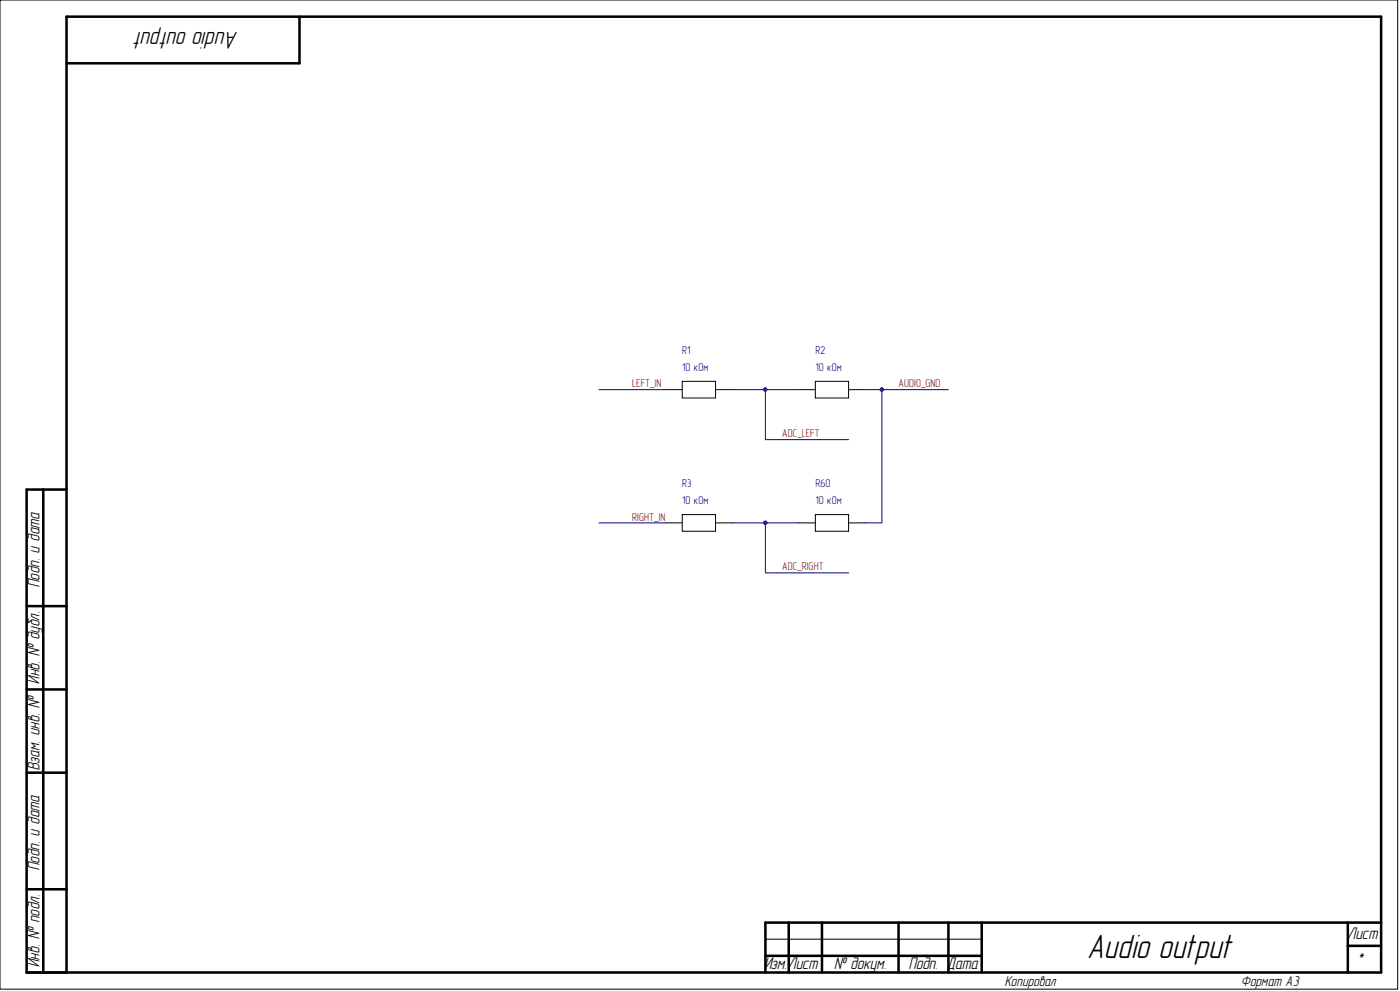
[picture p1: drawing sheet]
<svg xmlns="http://www.w3.org/2000/svg" width="420mm" height="297mm" viewBox="0 0 420 297" stroke-linecap="round" stroke-linejoin="round" font-family="sans-serif">
<g fill="none" stroke="#000" stroke-width=".76">
<path d="M89.8 5v14h-69.9M13 146.7v144.8M19.9 146.7h-11.9v144.8h406.1v-286.5h-394.2v286.5M8 181.7h11.9M8 206.7h11.9M8 231.6h11.9M8 266.5h11.9M236.5 276.5v15M246.5 276.5v15M269.4 276.5v15M284.4 276.5v15M294.4 276.5v15"/>
<path d="M404.2 276.5v15M414.1 276.5h-184.6v15M229.5 286.5h64.9M404.2 283.5h9.9"/>
</g>
<g fill="none" stroke="#000" stroke-width=".3">
<path d="M0 0h419.1v296.5h-419.1zM199.6 116.8h5M204.6 114.3h10v5h-10zM214.6 116.8h4.9M239.5 116.8h5M244.5 114.3h10v5h-10zM254.5 116.8h5M199.6 156.7h5M204.6 154.2h10v5h-10zM214.6 156.7h4.9M239.5 156.7h5M244.5 154.2h10v5h-10z"/>
<path d="M254.5 156.7h5M229.5 281.5h64.9"/>
</g>
<path d="M179.6 116.8h20M219.5 116.8h20M229.5 116.8v15h25M259.5 116.8h24.9M264.4 116.8v39.9h-4.9M179.6 156.7h20M219.5 156.7h20M229.5 156.7v15h25" fill="none" stroke="#000080" stroke-width=".3"/>
<g fill="#000080" stroke="#000080" stroke-width=".3">
<circle cx="229.5" cy="116.8" r=".47"/>
<circle cx="229.5" cy="156.7" r=".47"/>
<circle cx="264.4" cy="116.8" r=".47"/>
</g>
<text font-size="10.1" x="326.5" y="287.3">Audio output</text>
<text font-size="7.3" x="71" y="9.6" transform="rotate(-180 71 9.6)">Audio output</text>
<g font-size="5.1">
<text x="11.8" y="176.1" transform="rotate(-90 11.8 176.1)">Подп. и дата</text>
<text x="11.8" y="205" transform="rotate(-90 11.8 205)">Инв. № дубл.</text>
<text x="11.8" y="230.9" transform="rotate(-90 11.8 230.9)">Взам. инв. №</text>
<text x="11.8" y="260.9" transform="rotate(-90 11.8 260.9)">Подп. и дата</text>
<text x="404.2" y="281.4">Лист</text>
<text x="11.8" y="289.9" transform="rotate(-90 11.8 289.9)">Инв. № подл.</text>
<text x="229.2" y="290.4">Изм.Лист</text>
<text x="250.2" y="290.4">№ докум.</text>
<text x="272.6" y="290.4">Подп. Дата</text>
<text x="407.3" y="289.4">*</text>
</g>
<g font-size="4.3">
<text x="301.4" y="295.6">Копировал</text>
<text x="372.2" y="295.6">Формат А3</text>
</g>
<g font-size="3.4" fill="#000080">
<text x="204.5" y="106.1">R1</text>
<text x="244.5" y="106.1">R2</text>
<text x="204.5" y="111.1">10 кОм</text>
<text x="244.5" y="111.1">10 кОм</text>
<text x="204.5" y="146">R3</text>
<text x="244.5" y="146">R60</text>
<text x="204.5" y="151">10 кОм</text>
<text x="244.5" y="151">10 кОм</text>
</g>
<g font-size="3.4" fill="#800000">
<text x="189.6" y="116">LEFT_IN</text>
<text x="269.4" y="116">AUDIO_GND</text>
<text x="234.5" y="131">ADC_LEFT</text>
<text x="189.6" y="156">RIGHT_IN</text>
<text x="234.5" y="171">ADC_RIGHT</text>
</g>
</svg>
